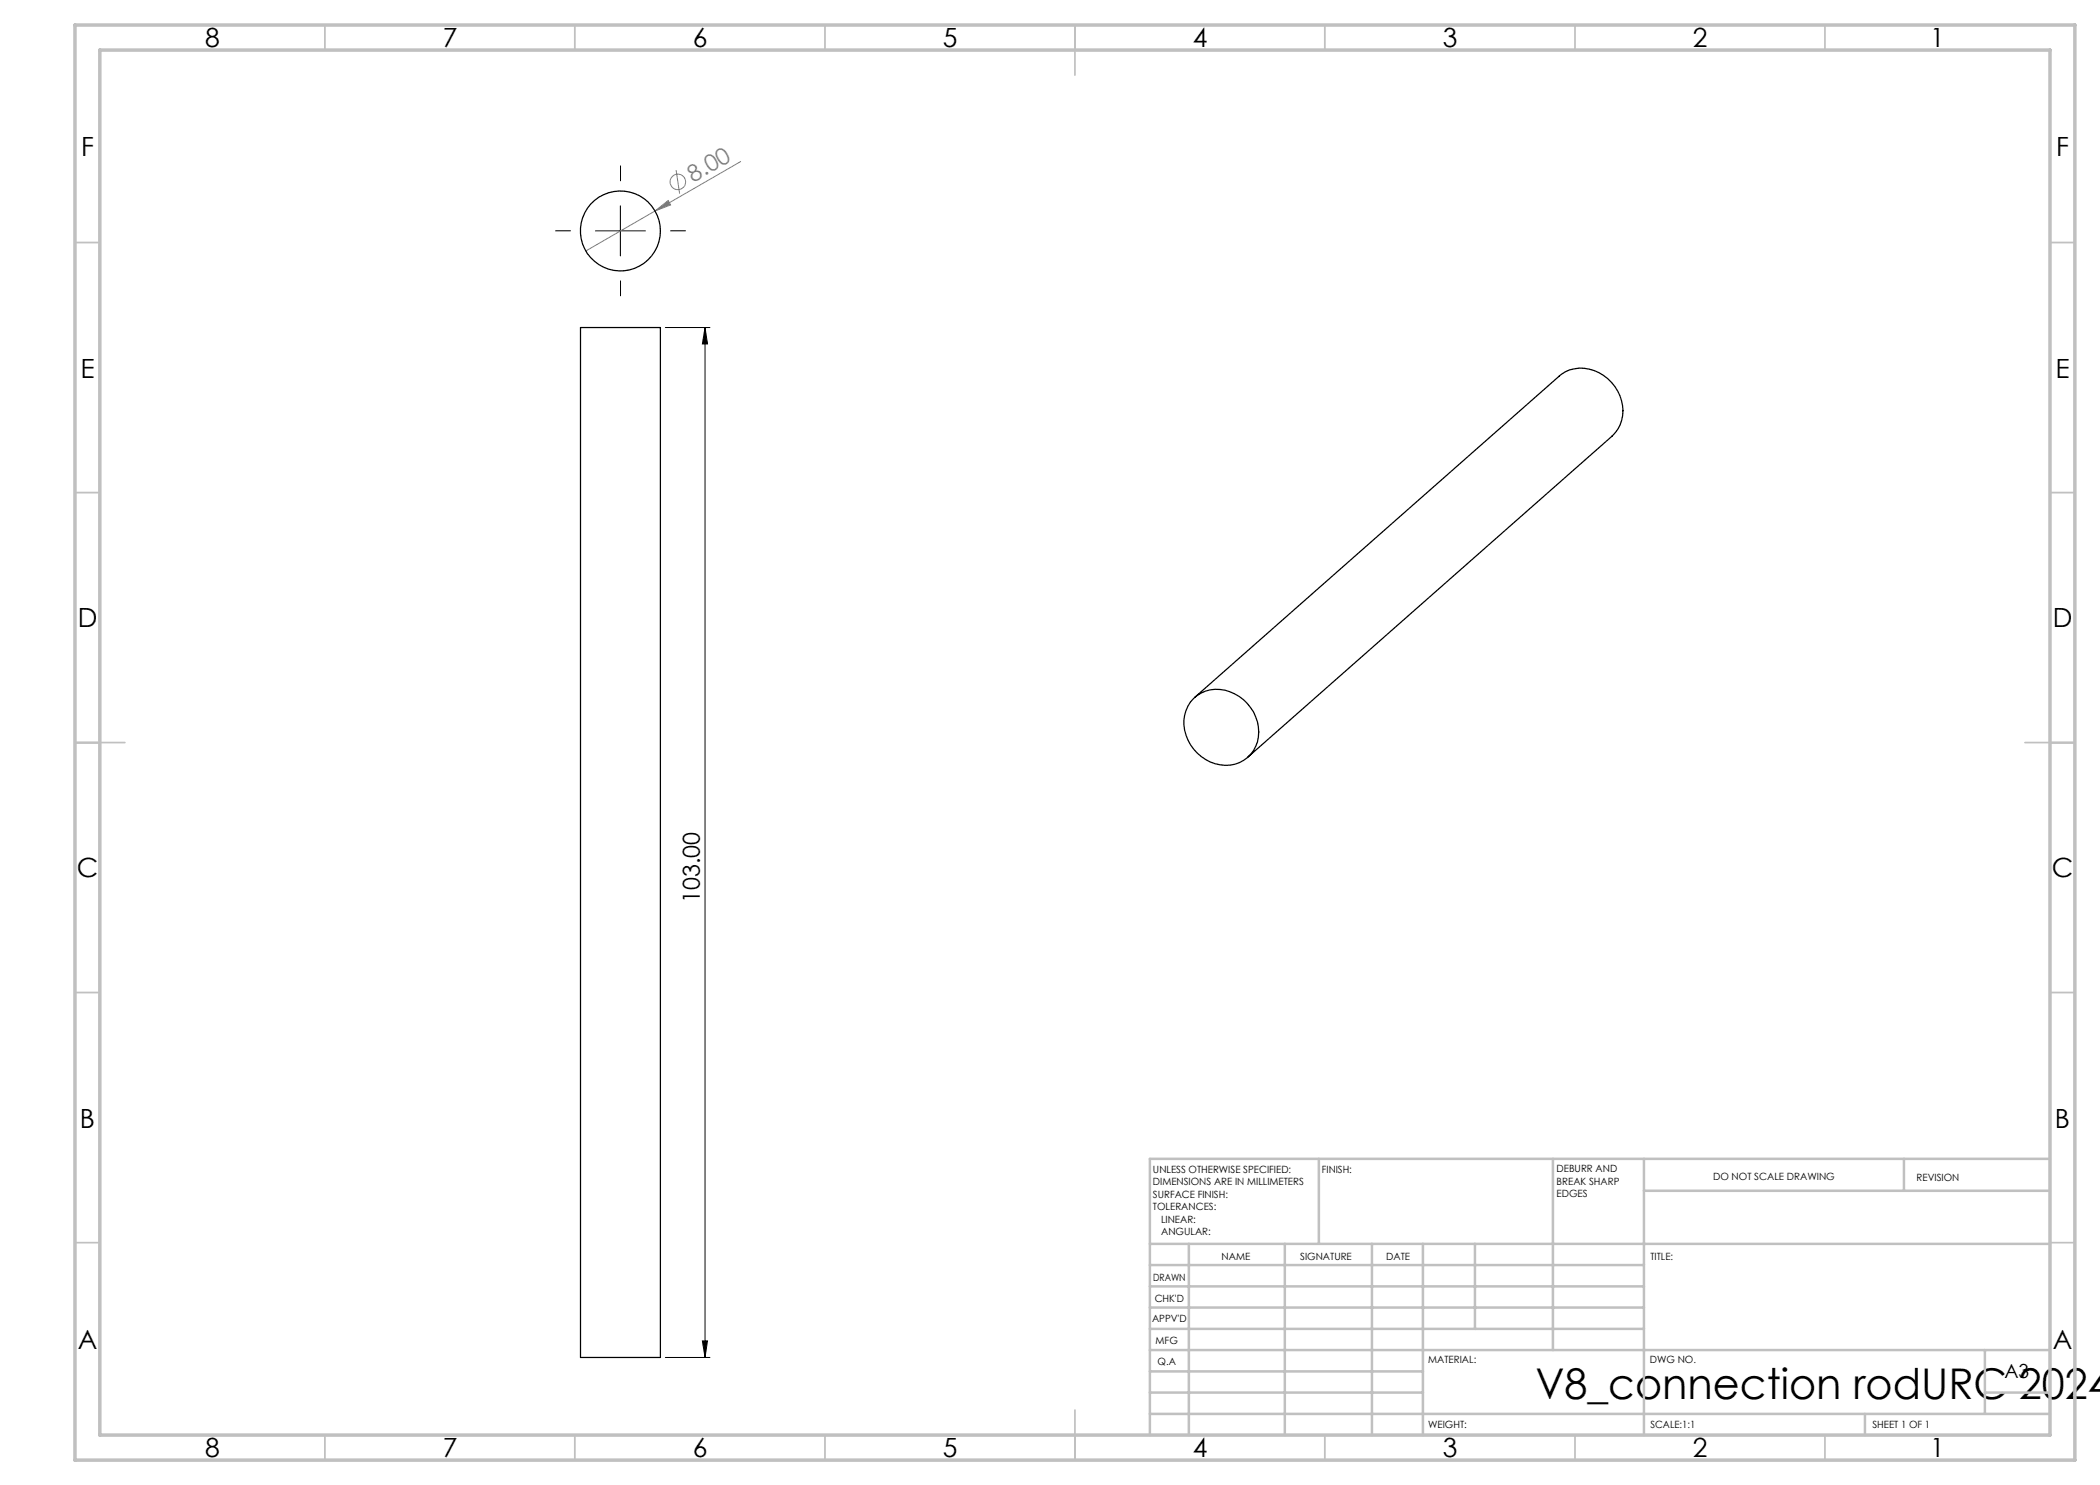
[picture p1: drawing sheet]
<svg xmlns="http://www.w3.org/2000/svg" width="420mm" height="297mm" viewBox="0 0 420 297" stroke-linecap="round" stroke-linejoin="round" font-family="sans-serif">
<g fill="none" stroke="#808080" stroke-width=".2">
<path d="M135.2 34l.7 4.7M148.1 32.3l-17.1 9.9M131 42.2l2.6-2.1 .5 .9zM131 42.2l-13.8 8"/>
<circle cx="135.6" cy="36.4" r="1.55"/>
</g>
<path d="M119.1 46.2h10M124.1 41.2v10M133.1 65.5h8.9M141 65.5l.5 3.3h-1zM141 65.5v206M133.1 271.5h8.9M140.5 268.2h1l-.5 3.3z" fill="none" stroke="#000" stroke-width=".2"/>
<path d="M124.1 36.2v-3M114.1 46.2h-3M124.1 56.2v3M134.1 46.2h3" fill="none" stroke="#000" stroke-width=".2" stroke-dasharray="15.2 1.3 1.3 1.3"/>
<g fill="none" stroke="#c0c0c0" stroke-width=".35">
<path d="M65 5v5M115 5v5M165 5v5M215 5v10M265 5v5M315 5v5M365 5v5M15 48.5h5M410 48.5h5M15 98.5h5M410 98.5h5M15 148.5h10"/>
<path d="M405 148.5h10M15 198.5h5M410 198.5h5M15 248.5h5M410 248.5h5M65 287v5M115 287v5M165 287v5M215 282v10M265 287v5M315 287v5M365 287v5"/>
</g>
<g fill="none" stroke="#c0c0c0" stroke-width=".5">
<path d="M263.8 231.8v17M310.6 231.8v38.2M328.8 231.8v55.2M328.8 238.2h81.2M380.8 231.8v6.4M410 231.8h-180v55.2M230 248.8h180M230 257.3h98.8M230 253h98.8M237.8 248.8v38.2M257 248.8v38.2M274.4 248.8v38.2"/>
<path d="M284.6 248.8v38.2M295 248.8v17M230 265.8h98.8M230 261.5h98.8M230 278.5h54.6M230 274.3h54.6M230 270h180M397 278.5h13M397 270v12.8M230 282.8h180M373 282.8v4.2"/>
</g>
<path d="M15 5h400v287h-400zM20 10h390v277h-390z" fill="none" stroke="#c0c0c0" stroke-width=".7"/>
<path d="M141 65.5l.5 3.3h-1zM140.5 268.2h1l-.5 3.3z" fill="#000"/>
<path d="M131 42.2l2.6-2.1 .5 .9z" fill="#808080"/>
<g fill="none" stroke="#000" stroke-width=".25">
<path d="M116.1 65.5h16v206h-16zM238.7 139.7a7.5 7.5 0 0 1 10.7 1 7.6 7.6 0 0 1 0 10.8 7.4 7.4 0 0 1-10-.9 7.7 7.7 0 0 1-.7-10.9zM239 139.4l72.8-64.2a7.5 7.5 0 0 1 10.5 1.3 7.6 7.6 0 0 1 .1 10.7l-72.8 64.2"/>
<circle cx="124.1" cy="46.2" r="8"/>
</g>
<text font-size="8.5" x="307.1" y="279.7">V8_connection rodURC 2024</text>
<g font-size="5.3">
<text x="41" y="9.5">8</text>
<text x="88.5" y="9.5">7</text>
<text x="138.5" y="9.5">6</text>
<text x="188.5" y="9.5">5</text>
<text x="238.5" y="9.5">4</text>
<text x="288.5" y="9.5">3</text>
<text x="338.5" y="9.5">2</text>
<text x="386" y="9.5">1</text>
<text x="16.2" y="31.2">F</text>
<text x="411.2" y="31.2">F</text>
<text x="16.1" y="75.5">E</text>
<text x="411.1" y="75.5">E</text>
<text x="15.5" y="125.5">D</text>
<text x="410.5" y="125.5">D</text>
<text x="15.4" y="175.5">C</text>
<text x="410.4" y="175.5">C</text>
<text x="16" y="225.5">B</text>
<text x="411" y="225.5">B</text>
<text x="15.5" y="269.7">A</text>
<text x="410.5" y="269.7">A</text>
<text x="41" y="291.5">8</text>
<text x="88.5" y="291.5">7</text>
<text x="138.5" y="291.5">6</text>
<text x="188.5" y="291.5">5</text>
<text x="238.5" y="291.5">4</text>
<text x="288.5" y="291.5">3</text>
<text x="338.5" y="291.5">2</text>
<text x="386" y="291.5">1</text>
</g>
<text font-size="4.7" fill="#808080" x="138.7" y="36.6" transform="rotate(-30 138.7 36.6)">8.00</text>
<text font-size="4.7" x="140" y="180.6" transform="rotate(-90 140 180.6)">103.00</text>
<text font-size="3.9" x="400.9" y="275.5">A3</text>
<g font-size="2">
<text x="230.6" y="234.6">UNLESS OTHERWISE SPECIFIED:</text>
<text x="230.6" y="237.1">DIMENSIONS ARE IN MILLIMETERS</text>
<text x="230.6" y="239.6">SURFACE FINISH:</text>
<text x="264.4" y="234.6">FINISH:</text>
<text x="311.3" y="234.5">DEBURR AND</text>
<text x="311.3" y="237">BREAK SHARP</text>
<text x="311.3" y="239.5">EDGES</text>
<text x="342.6" y="236">DO NOT SCALE DRAWING</text>
<text x="383.3" y="236.2">REVISION</text>
<text x="230.6" y="242.1">TOLERANCES:</text>
<text x="232.2" y="244.6">LINEAR:</text>
<text x="232.2" y="247.1">ANGULAR:</text>
<text x="244.3" y="252">NAME</text>
<text x="260" y="251.9">SIGNATURE</text>
<text x="277.2" y="251.9">DATE</text>
<text x="330.1" y="251.9">TITLE:</text>
<text x="230.6" y="256.1">DRAWN</text>
<text x="230.9" y="260.3">CHK'D</text>
<text x="230.4" y="264.4">APPV'D</text>
<text x="231.1" y="268.8">MFG</text>
<text x="231.5" y="273">Q.A</text>
<text x="285.6" y="272.5">MATERIAL:</text>
<text x="330" y="272.5">DWG NO.</text>
<text x="285.6" y="285.5">WEIGHT:</text>
<text x="330.1" y="285.6">SCALE:1:1</text>
<text x="374.5" y="285.6">SHEET 1 OF 1</text>
</g>
</svg>
